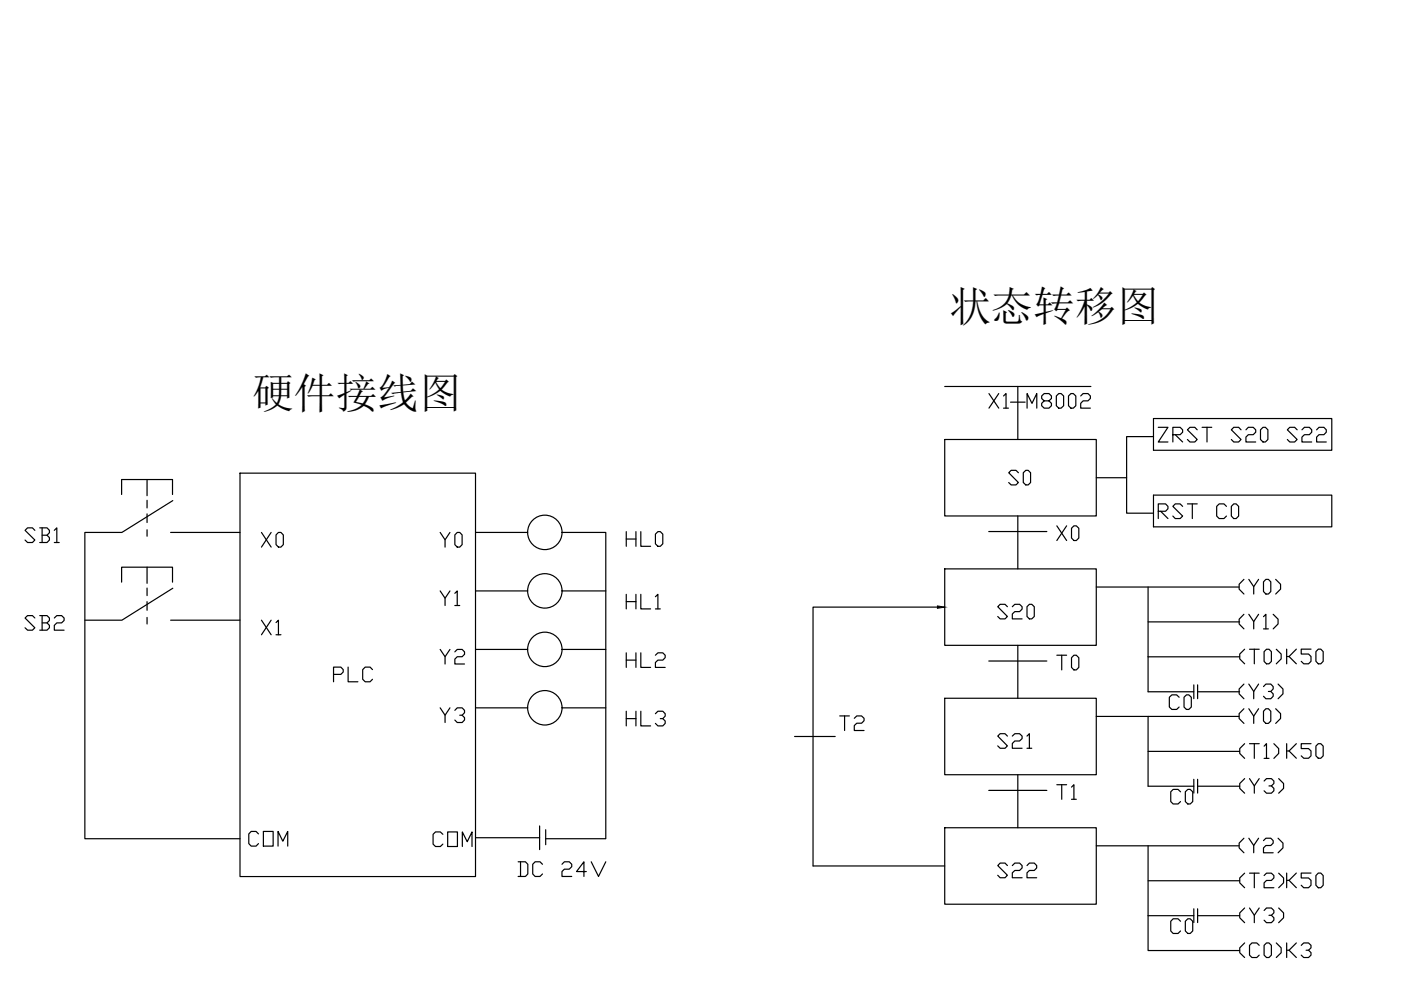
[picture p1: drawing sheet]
<svg xmlns="http://www.w3.org/2000/svg" width="297mm" height="210mm" viewBox="0 0 297 210" stroke-linecap="round" stroke-linejoin="round" font-family="sans-serif">
<!-- layer: 0 -->
<g fill="none" stroke="#000" stroke-width=".25">
<path d="M200.3 93.2h32.1v16.2h-32.1zM200.3 81.9h31M215.8 81.9v11.3M244.6 95.5h37.8v-6.8h-37.8v3.9h-5.7v16.2h5.7M25.8 104.8v-3.1h10.8v3.1M31.2 101.7v3.4M31.2 106.1v1.6M31.2 109v1.8M31.2 112.3v1.4M36.2 112.9h14.7M36.6 106.1l-10.8 6.8h-7.8v64.9h32.9M50.9 100.3h49.9v85.6h-49.9z"/>
<path d="M100.8 112.9h11.1M119.2 112.9h9.2v64.9h-12.7M209.6 112.7h12.4M215.8 109.4v11.2M232.4 101.3h6.5M244.6 105h37.8v6.7h-37.8M25.8 123.4v-3.1h10.8v3.1M31.2 120.3v3.4M31.2 124.7v1.6M31.2 127.6v1.8M31.2 130.9v1.4M36.2 131.5h14.7"/>
<path d="M36.6 124.7l-10.8 6.8h-7.8M100.8 125.3h11.1M100.8 137.7h11.1M119.2 125.3h9.2M119.2 137.7h9.2M198.8 128.7h-26.4v54.9h27.9M200.3 120.6h32.1v16.2h-32.1zM215.8 136.8v11.2M232.4 124.5h30.3M243.4 124.5v22.2h9.7M243.4 131.9h19.4M243.4 139.3h19.4"/>
<path d="M100.8 150.1h11.1M119.2 150.1h9.2M168.5 156.2h8.6M200.3 148h32.1v16.3h-32.1zM209.6 140.2h12.4M232.4 151.9h30.3M243.4 151.9v14.8h9.7M243.4 159.3h19.4M253.9 146.7h8.9M100.8 177.6h13.6M114.4 175.1v5M115.7 175.9v3.2"/>
<path d="M200.3 175.5h32.1v16.2h-32.1zM209.6 167.6h12.4M215.8 164.3v11.2M232.4 179.3h30.3M243.4 179.3v14.8M253.9 166.7h8.9M243.4 194.1v7.4h19.4M243.4 186.7h19.4M243.4 194.1h9.7M253.9 194.1h8.9"/>
<circle cx="115.5" cy="112.9" r="3.7"/>
<circle cx="115.5" cy="125.3" r="3.7"/>
<circle cx="115.5" cy="137.7" r="3.7"/>
<circle cx="115.5" cy="150.1" r="3.7"/>
</g>
<path d="M198.8 128.5l1.5 .2-1.5 .3z" fill="#000" stroke="#000" stroke-width=".21"/>
<g font-size="8.9">
<text x="201.3" y="68.1">状态转移图</text>
<text x="53.4" y="86.6">硬件接线图</text>
</g>
<g font-size="6.6">
<text x="208.8" y="87.8">X1</text>
<text x="217" y="87.8">M8002</text>
<text x="244.8" y="94.9">ZRST S20 S22</text>
<text x="213.1" y="104.1">S0</text>
<text x="244.8" y="111.1">RST C0</text>
<text x="4.6" y="116.4">SB1</text>
<text x="54.7" y="117.1">X0</text>
<text x="92.4" y="117.1">Y0</text>
<text x="131.9" y="117.1">HL00</text>
<text x="261.8" y="127.4">(Y0)</text>
<text x="4.6" y="134.8">SB2</text>
<text x="54.7" y="135.8">X1</text>
<text x="92.4" y="142.2">Y2</text>
<text x="131.9" y="142.9">HL2</text>
<text x="223.3" y="143.2">T0</text>
<text x="69.8" y="145.7">PLC</text>
<text x="92.4" y="154.5">Y3</text>
<text x="131.9" y="155.2">HL3</text>
<text x="246.9" y="151.7">C0</text>
<text x="261.8" y="154.5">(Y0)</text>
<text x="177.1" y="156.3">T2</text>
<text x="210.6" y="159.8">S21</text>
<text x="262.1" y="161.9">(T1)</text>
<text x="272" y="161.9">K50</text>
<text x="223.3" y="170.7">T1</text>
<text x="247.3" y="171.8">C0</text>
<text x="262.1" y="169.3">(Y3)</text>
<text x="51.9" y="180.6">COM</text>
<text x="91" y="180.6">COM</text>
<text x="261.8" y="182">(Y2)</text>
<text x="109" y="187">DC 24V</text>
<text x="210.6" y="187.3">S22</text>
<text x="262.1" y="189.4">(T2)</text>
<text x="272" y="189.4">K50</text>
<text x="262.1" y="196.8">(Y3)</text>
<text x="247.3" y="199.3">C0</text>
<text x="262.1" y="204.3">(C0)</text>
<text x="272" y="204.3">K3</text>
</g>
<g font-size="6.2">
<text x="223.3" y="115.7">X0</text>
<text x="92.4" y="129.5">Y1</text>
<text x="131.9" y="130.2">HL1</text>
<text x="210.6" y="132.3">S20</text>
<text x="261.8" y="134.4">(Y1)</text>
<text x="262.1" y="141.8">(T0)</text>
<text x="272" y="141.8">K50</text>
<text x="261.8" y="149.2">(Y3)</text>
</g>
</svg>
